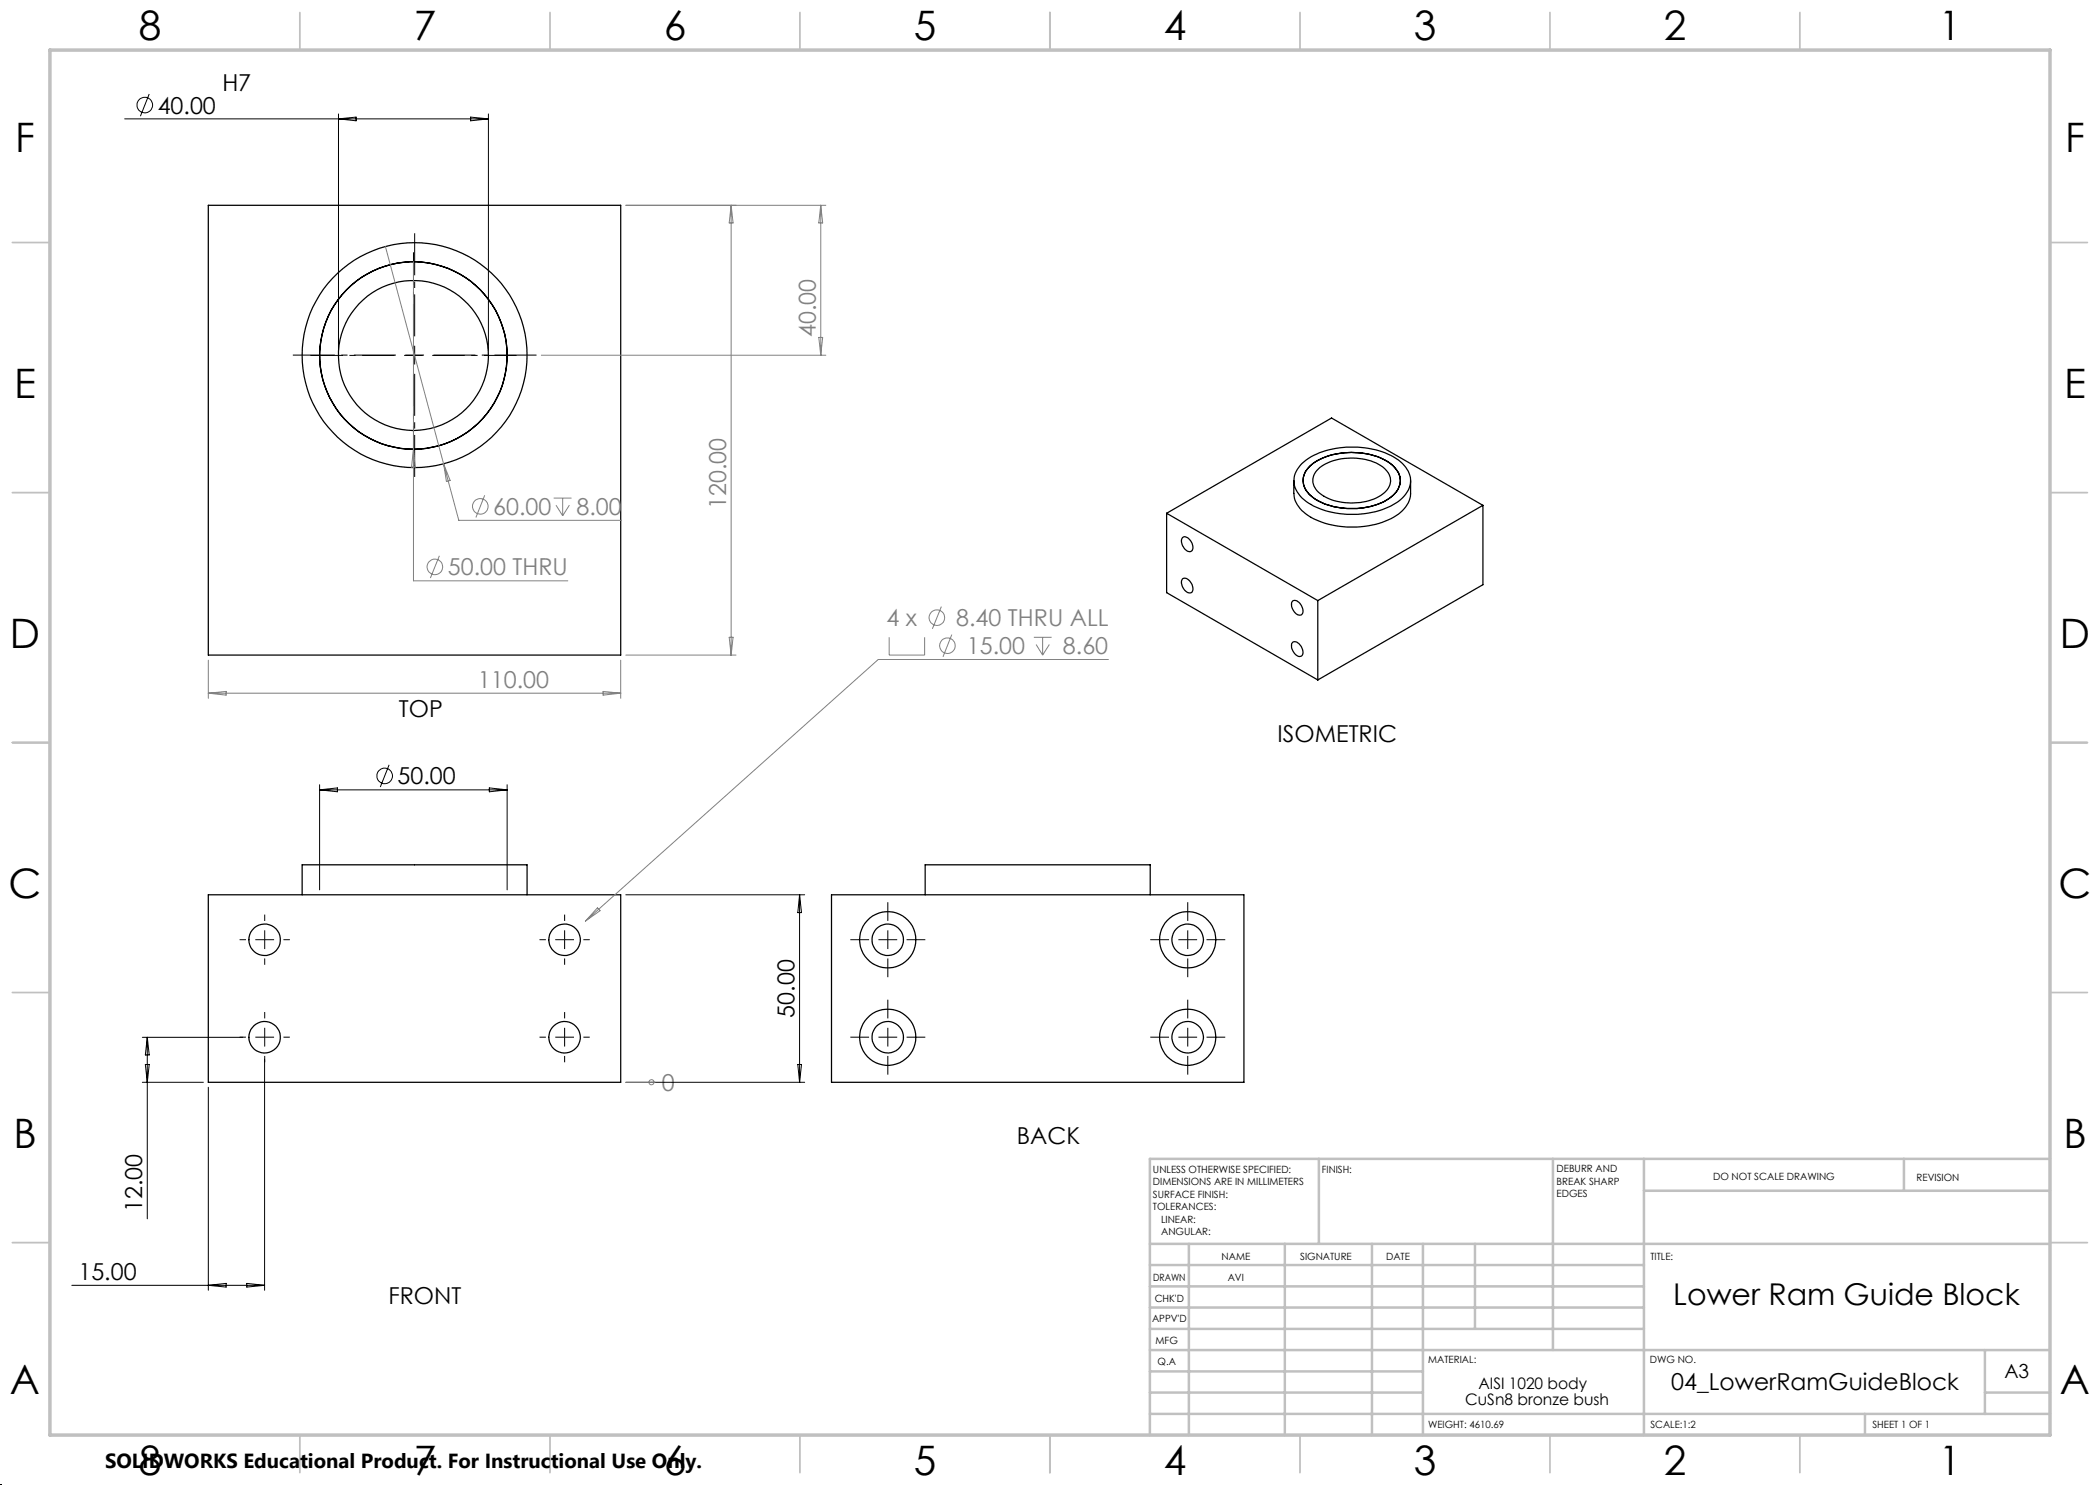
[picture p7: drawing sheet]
<svg xmlns="http://www.w3.org/2000/svg" width="420mm" height="297mm" viewBox="0 0 420 297" stroke-linecap="round" stroke-linejoin="round" font-family="sans-serif">
<g fill="none" stroke="#000" stroke-width=".25">
<path d="M41.7 41.1h82.4v89.9h-82.4zM258.8 96.1v2.6a6.3 6.3 0 0 0 3.9 5 18 18 0 0 0 17-.9 5.6 5.6 0 0 0 2.4-4.1v-2.6M260.4 92.7a15.6 15.6 0 0 1 11.9-3.2 13.1 13.1 0 0 1 8.5 3.6 4.4 4.4 0 0 1-.3 6.5 15.6 15.6 0 0 1-11.9 3.2 13.6 13.6 0 0 1-8.6-3.6 4.4 4.4 0 0 1 .4-6.5zM261.9 93.3a13.8 13.8 0 0 1 11.6-2.5 8.1 8.1 0 0 1 6.4 4.2 4.1 4.1 0 0 1-2.1 4.7 15 15 0 0 1-14.8 .1 4.1 4.1 0 0 1-1.9-5.5zM263.6 93.8a11.1 11.1 0 0 1 10-1.8 5.7 5.7 0 0 1 4.5 3.5 3.6 3.6 0 0 1-2.4 3.8 11.8 11.8 0 0 1-11.6-.6 3 3 0 0 1-.5-4.9zM233.3 102.7l30.3 17.4M233.3 102.7v15.8l30.3 17.5M236.5 115.7a1.62 1.62 0 0 1 2 1.5 .94 .94 0 0 1-.6 1.4 2.07 2.07 0 0 1-1.4-2.9zM236.5 107.5a1.56 1.56 0 0 1 2 1.4 .86 .86 0 0 1 0 1 .86 .86 0 0 1-.9 .4 2.1 2.1 0 0 1-1.1-2.8zM296.6 101.1l-33 19M296.6 101.1v15.8l-33 19.1M296.6 101.1l-30.3-17.5-33 19.1"/>
<path d="M258.6 128.4a1.72 1.72 0 0 1 2 1.7 .81 .81 0 0 1-.3 1.1 .81 .81 0 0 1-1.1-.2 1.95 1.95 0 0 1-.6-2.6zM258.6 120.2a1.72 1.72 0 0 1 2 1.6 .82 .82 0 0 1-.3 1.2 .82 .82 0 0 1-1.1-.3 1.96 1.96 0 0 1-.6-2.5zM263.6 120.1v15.9M41.7 179h82.4v37.5h-82.4zM60.4 179v-6h45v6M166.3 179h82.5v37.5h-82.5zM185 179v-6h45v6"/>
<circle cx="82.7" cy="71.1" r="15"/>
<circle cx="82.7" cy="71.1" r="18.8"/>
<circle cx="82.9" cy="71" r="22.5"/>
<circle cx="52.9" cy="188" r="3.1"/>
<circle cx="112.9" cy="188" r="3.2"/>
<circle cx="177.5" cy="188" r="5.6"/>
<circle cx="177.5" cy="188" r="3.1"/>
<circle cx="237.5" cy="188" r="3.2"/>
<circle cx="237.5" cy="188" r="5.6"/>
<circle cx="52.9" cy="207.4" r="3.1"/>
<circle cx="112.9" cy="207.4" r="3.2"/>
<circle cx="177.5" cy="207.4" r="5.6"/>
<circle cx="177.6" cy="207.4" r="3.1"/>
<circle cx="237.5" cy="207.4" r="5.6"/>
<circle cx="237.5" cy="207.4" r="3.2"/>
</g>
<g fill="none" stroke="#000" stroke-width=".2">
<path d="M29.8 18.8l-1.7 4.4M24.9 23.8h72.8M67.7 22.8v47.3M67.7 23.8l3.5-.4v.8zM94.1 23.4l3.6 .4-3.6 .4zM97.7 22.8v47.3M63.9 156.9v21.1M63.9 158h37.5M63.9 158l3.6-.4v.8zM77.8 153l-1.7 4.4M97.9 157.6l3.5 .4-3.5 .4zM101.4 156.9v21.1"/>
<path d="M125.2 179h35.7M159.9 179v37.5M159.9 179l.4 3.5h-.7zM28.5 216.5h12.2M28.5 207.5h20.1M29.1 212.9h.7l-.3 3.6zM29.5 207.5v36.3M29.5 207.5l.3 3.5h-.7zM41.7 217.4v40.7M52.9 211.8v46.3M125.2 216.5h35.7M159.6 212.9h.7l-.4 3.6z"/>
<path d="M14.4 257.1h38.5M41.7 257.1l3.5-.4v.7zM49.4 256.7l3.5 .4-3.5 .3z"/>
<circle cx="29" cy="21" r="1.55"/>
<circle cx="76.9" cy="155.2" r="1.55"/>
</g>
<g fill="none" stroke="#808080" stroke-width=".2">
<path d="M77.1 49.3l11.6 43.5M82.7 52.3v63.9h30.9M125.2 41.1h40M146.2 41.1l.4 3.5h-.8zM146.2 41.1v89.9M164.1 41.1v29.9M164.1 41.1l.4 3.5h-.7zM108.3 71h56.9M163.8 67.5h.7l-.4 3.5zM82.7 89.8l.3 3.6h-.7zM88.7 92.8l3.1 11.3h32.5M88.7 92.8l1.3 3.3-.7 .2z"/>
<path d="M96.9 99.1l-1.7 4.4M110.7 99.6h3.6M112.5 99.6v3.5M87.9 111.2l-1.8 4.4M111.2 101l1.3 2.1M113.9 101l-1.4 2.1M41.7 132v7.7M41.7 138.6h82.4M41.7 138.6l3.5-.3v.7zM120.6 138.3l3.5 .3-3.5 .4zM124.1 132v7.7M125.2 131h22"/>
<path d="M145.8 127.5h.8l-.4 3.5zM177.8 127.5v3.5h7.1v-3.5M188.3 121.3l-1.8 4.5M190.4 126.9l-1.8 4.5M206.8 127.5h3.5M207.2 128.9l1.3 2.1M208.5 127.5v3.5M209.9 128.9l-1.4 2.1M221.7 131.9h-46.1l-58.5 52.3M119.5 181.6l.5 .5-2.9 2.1zM125.2 216.5h5.9M130.3 216.5h.1"/>
<circle cx="87" cy="113.4" r="1.55"/>
<circle cx="96.1" cy="101.3" r="1.55"/>
<circle cx="187.4" cy="123.5" r="1.55"/>
<circle cx="189.5" cy="129.1" r="1.55"/>
<circle cx="130.3" cy="216.4" r=".5"/>
</g>
<g fill="none" stroke="#000" stroke-width=".2" stroke-dasharray="15.2 1.3 1.3 1.3" stroke-linecap="butt">
<path d="M82.7 71.1v-1.9M82.7 71.1h-1.9M82.7 71.1v1.9M82.7 71.1h1.9M82.9 71v-1.9M82.9 71h-1.8M82.9 71v1.9M82.9 71h1.9M49.2 187.9h-1.3M52.9 187.9v-1.8M52.9 187.9h-1.8M52.9 187.9v1.9"/>
<path d="M52.9 187.9h1.9M52.9 184.2v-1.3M52.9 191.7v1.3M56.7 187.9h1.3M109.2 187.9h-1.3M112.9 187.9v-1.8M112.9 187.9h-1.8M112.9 187.9v1.9M112.9 187.9h1.9M112.9 184.2v-1.3M112.9 191.7v1.3M116.7 187.9h1.3"/>
<path d="M173.8 187.9h-3.7M177.6 187.9v-1.8M177.6 187.9h-1.9M177.6 187.9v1.9M177.6 187.9h1.8M177.6 184.2v-3.8M177.6 191.7v3.7M181.3 187.9h3.8M233.8 187.9h-3.7M237.6 187.9v-1.8M237.6 187.9h-1.9M237.6 187.9v1.9"/>
<path d="M237.6 187.9h1.8M237.6 184.2v-3.8M237.6 191.7v3.7M241.3 187.9h3.7M49.2 207.4h-1.3M52.9 207.4v-1.8M52.9 207.4h-1.8M52.9 207.4v1.9M52.9 207.4h1.9M52.9 203.7v-1.3M52.9 211.2v1.3M56.7 207.4h1.3"/>
<path d="M109.2 207.4h-1.3M112.9 207.4v-1.8M112.9 207.4h-1.8M112.9 207.4v1.9M112.9 207.4h1.9M112.9 203.7v-1.3M112.9 211.2v1.3M116.7 207.4h1.3M173.8 207.4h-3.7M177.6 207.4v-1.8M177.6 207.4h-1.9M177.6 207.4v1.9"/>
<path d="M177.6 207.4h1.8M177.6 203.7v-3.8M177.6 211.2v3.7M181.3 207.4h3.8M233.8 207.4h-3.7M237.6 207.4v-1.8M237.6 207.4h-1.9M237.6 207.4v1.9M237.6 207.4h1.8M237.6 203.7v-3.8M237.6 211.2v3.7M241.3 207.4h3.7"/>
</g>
<path d="M78.9 71.1h-16.8M82.7 67.3v-16.8M82.7 74.8v16.9M86.4 71.1h16.9" fill="none" stroke="#000" stroke-width=".2" stroke-dasharray="15.2 1.3 1.3 1.3" stroke-dashoffset="8.7" stroke-linecap="butt"/>
<path d="M79.2 71h-20.6M82.9 67.3v-20.6M82.9 74.8v20.6M86.7 71h20.6" fill="none" stroke="#000" stroke-width=".2" stroke-dasharray="15.2 1.3 1.3 1.3" stroke-dashoffset="6.8" stroke-linecap="butt"/>
<path d="M0 297h.1" fill="none" stroke="#000" stroke-width=".2" stroke-dasharray="1.3 .6"/>
<g fill="none" stroke="#c0c0c0" stroke-width=".35">
<path d="M60 2.5v7.5M110 2.5v7.5M160 2.5v7.5M210 2.5v7.5M260 2.5v7.5M310 2.5v7.5M360 2.5v7.5M2.5 48.5h7.5M410 48.5h7.5M2.5 98.5h7.5M410 98.5h7.5M2.5 148.5h7.5"/>
<path d="M410 148.5h7.5M2.5 198.5h7.5M410 198.5h7.5M2.5 248.5h7.5M410 248.5h7.5M60 287v7.5M110 287v7.5M160 287v7.5M210 287v7.5M260 287v7.5M310 287v7.5M360 287v7.5"/>
</g>
<g fill="none" stroke="#c0c0c0" stroke-width=".5">
<path d="M263.8 231.8v17M310.6 231.8v38.2M328.8 231.8v55.2M328.8 238.2h81.2M380.8 231.8v6.4M410 231.8h-180v55.2M230 248.8h180M230 257.3h98.8M230 253h98.8M237.8 248.8v38.2M257 248.8v38.2M274.4 248.8v38.2"/>
<path d="M284.6 248.8v38.2M295 248.8v17M230 265.8h98.8M230 261.5h98.8M230 278.5h54.6M230 274.3h54.6M230 270h180M397 278.5h13M397 270v12.8M230 282.8h180M373 282.8v4.2"/>
</g>
<path d="M10 10h400v277h-400z" fill="none" stroke="#c0c0c0" stroke-width=".7"/>
<g font-size="8.1">
<text x="27.7" y="8">8</text>
<text x="82.7" y="8">7</text>
<text x="132.7" y="8">6</text>
<text x="182.7" y="8">5</text>
<text x="232.7" y="8">4</text>
<text x="282.7" y="8">3</text>
<text x="332.7" y="8">2</text>
<text x="387.7" y="8">1</text>
<text x="3" y="30.4">F</text>
<text x="413" y="30.4">F</text>
<text x="2.8" y="79.6">E</text>
<text x="412.8" y="79.6">E</text>
<text x="2" y="129.6">D</text>
<text x="412" y="129.6">D</text>
<text x="1.7" y="179.6">C</text>
<text x="411.7" y="179.6">C</text>
<text x="2.7" y="229.6">B</text>
<text x="412.7" y="229.6">B</text>
<text x="2" y="278.9">A</text>
<text x="412" y="278.9">A</text>
<text x="27.7" y="295">8</text>
<text x="82.7" y="295">7</text>
<text x="132.7" y="295">6</text>
<text x="182.7" y="295">5</text>
<text x="232.7" y="295">4</text>
<text x="282.7" y="295">3</text>
<text x="332.7" y="295">2</text>
<text x="387.7" y="295">1</text>
</g>
<text font-size="6" x="334.6" y="261">Lower Ram Guide Block</text>
<g font-size="4.7">
<text x="31.5" y="22.7">40.00</text>
<text x="44.5" y="18.2">H7</text>
<text x="79.8" y="143.5">TOP</text>
<text x="255.5" y="148.4">ISOMETRIC</text>
<text x="79.5" y="156.9">50.00</text>
<text x="158.9" y="203.5" transform="rotate(-90 158.9 203.5)">50.00</text>
<text x="203.4" y="228.9">BACK</text>
<text x="28.5" y="242.4" transform="rotate(-90 28.5 242.4)">12.00</text>
<text x="15.7" y="256">15.00</text>
<text x="77.7" y="260.8">FRONT</text>
<text x="334.2" y="278">04_LowerRamGuideBlock</text>
</g>
<g font-size="4.7" fill="#808080">
<text x="163.2" y="67.4" transform="rotate(-90 163.2 67.4)">40.00</text>
<text x="145.2" y="101.8" transform="rotate(-90 145.2 101.8)">120.00</text>
<text x="98.6" y="103">60.00</text>
<text x="115.3" y="103">8.00</text>
<text x="89.6" y="115.1">50.00 THRU</text>
<text x="177.3" y="125.2">4 x</text>
<text x="191.3" y="125.2">8.40 THRU ALL</text>
<text x="193.4" y="130.8">15.00</text>
<text x="212.6" y="130.8">8.60</text>
<text x="95.6" y="137.6">110.00</text>
<text x="132.4" y="218.2">0</text>
</g>
<text font-size="4.1" x="21" y="293.7">SOLIDWORKS Educational Product. For Instructional Use Only.</text>
<text font-size="3.9" x="400.9" y="275.5">A3</text>
<g font-size="3.2">
<text x="293" y="281.1">CuSn8 bronze bush</text>
<text x="295.7" y="277.9">AISI 1020 body</text>
</g>
<g font-size="2">
<text x="230.6" y="234.6">UNLESS OTHERWISE SPECIFIED:</text>
<text x="230.6" y="237.1">DIMENSIONS ARE IN MILLIMETERS</text>
<text x="230.6" y="239.6">SURFACE FINISH:</text>
<text x="264.4" y="234.6">FINISH:</text>
<text x="311.3" y="234.5">DEBURR AND</text>
<text x="311.3" y="237">BREAK SHARP</text>
<text x="311.3" y="239.5">EDGES</text>
<text x="342.6" y="236">DO NOT SCALE DRAWING</text>
<text x="383.3" y="236.2">REVISION</text>
<text x="230.6" y="242.1">TOLERANCES:</text>
<text x="232.2" y="244.6">LINEAR:</text>
<text x="232.2" y="247.1">ANGULAR:</text>
<text x="244.3" y="252">NAME</text>
<text x="260" y="251.9">SIGNATURE</text>
<text x="277.2" y="251.9">DATE</text>
<text x="330.1" y="251.9">TITLE:</text>
<text x="230.6" y="256.1">DRAWN</text>
<text x="245.5" y="256.1">AVI</text>
<text x="230.9" y="260.3">CHK'D</text>
<text x="230.4" y="264.4">APPV'D</text>
<text x="231.1" y="268.8">MFG</text>
<text x="231.5" y="273">Q.A</text>
<text x="285.6" y="272.5">MATERIAL:</text>
<text x="330" y="272.5">DWG NO.</text>
<text x="285.6" y="285.5">WEIGHT: 4610.69</text>
<text x="330.1" y="285.6">SCALE:1:2</text>
<text x="374.5" y="285.6">SHEET 1 OF 1</text>
</g>
</svg>
